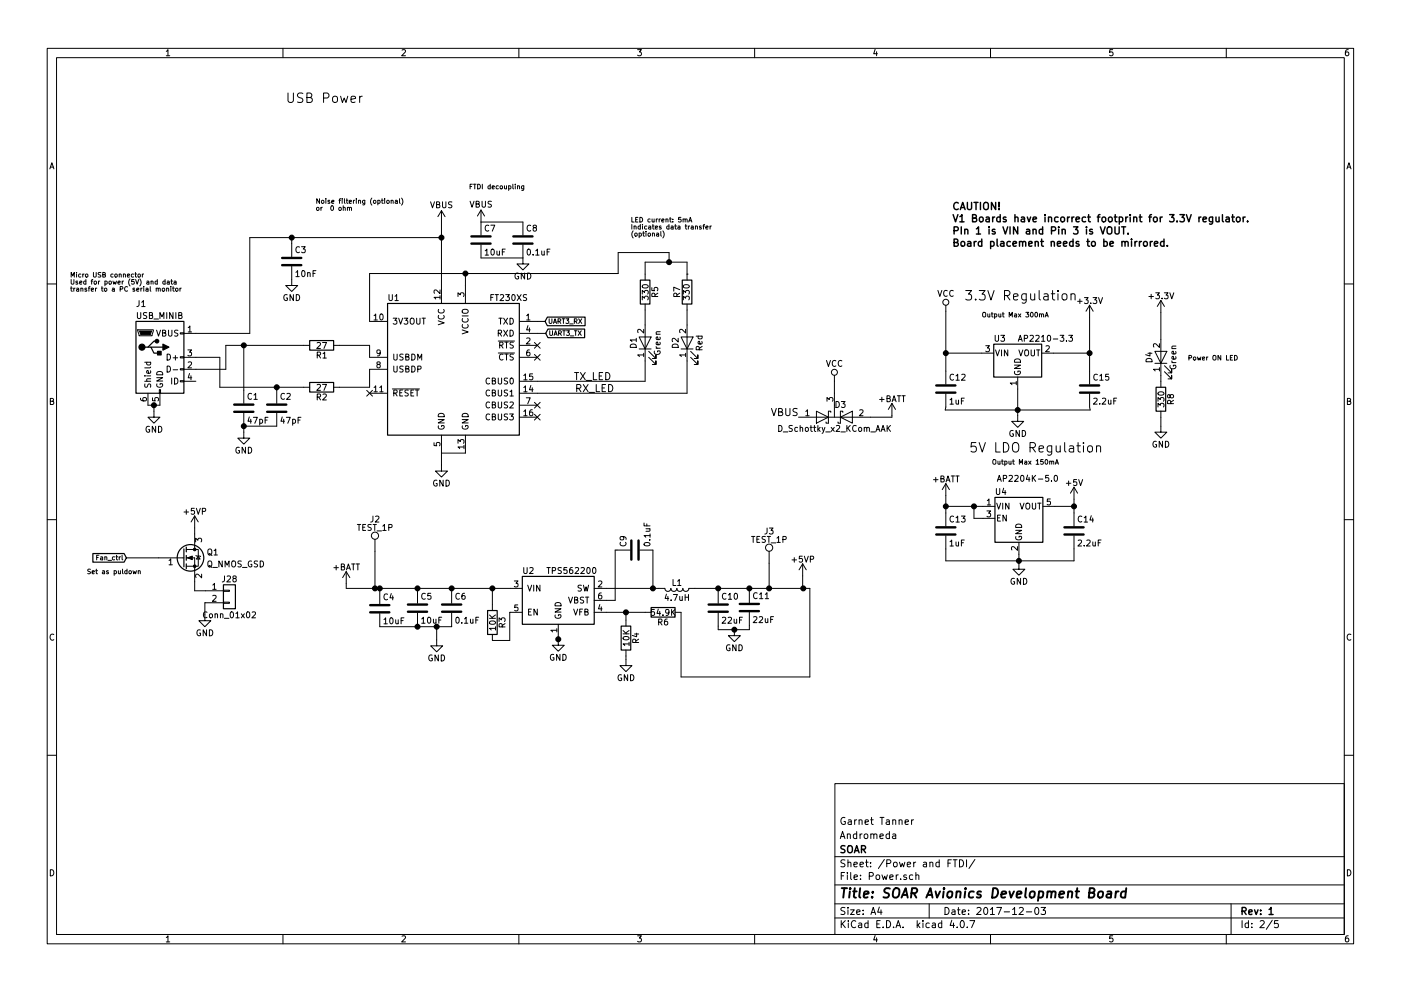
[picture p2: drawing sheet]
EESchema Schematic File Version 2
LIBS:power
LIBS:device
LIBS:switches
LIBS:relays
LIBS:motors
LIBS:transistors
LIBS:conn
LIBS:linear
LIBS:regul
LIBS:74xx
LIBS:cmos4000
LIBS:adc-dac
LIBS:memory
LIBS:xilinx
LIBS:microcontrollers
LIBS:dsp
LIBS:microchip
LIBS:analog_switches
LIBS:motorola
LIBS:texas
LIBS:intel
LIBS:audio
LIBS:interface
LIBS:digital-audio
LIBS:philips
LIBS:display
LIBS:cypress
LIBS:siliconi
LIBS:opto
LIBS:atmel
LIBS:contrib
LIBS:valves
LIBS:mechanical
LIBS:AndromedaV2-cache
EELAYER 25 0
EELAYER END
$Descr A4 11693 8268
encoding utf-8
Sheet 2 5
Title "SOAR Avionics Development Board"
Date "2017-12-03"
Rev "1"
Comp "SOAR"
Comment1 "Andromeda"
Comment2 "Garnet Tanner"
Comment3 ""
Comment4 ""
$EndDescr
$Comp
L USB_MINIB J1
U 1 1
P 1335 2975
F 0 "J1" H 1135 3425 50  0000 L CNN
F 1 "USB_MINIB" H 1135 3325 50  0000 L CNN
F 2 "SOAR_Kicad_Library:USB-Mini-B" H 1485 2925 50  0001 C CNN
F 3 "http://files.edac.net/690-005-299-043.pdf" H 1485 2925 50  0001 C CNN
F 4 "690-005-299-043" H 1335 2975 60  0001 C CNN "Digikey"
	1    1335 2975
	1    0    0    -1  
$EndComp
$Comp
L C C7
U 1 1
P 4015 1995
F 0 "C7" H 4040 2095 50  0000 L CNN
F 1 "10uF" H 4040 1895 50  0000 L CNN
F 2 "Capacitors_SMD:C_0603" H 4053 1845 50  0001 C CNN
F 3 "" H 4015 1995 50  0001 C CNN
	1    4015 1995
	1    0    0    -1  
$EndComp
$Comp
L C C8
U 1 1
P 4365 1995
F 0 "C8" H 4390 2095 50  0000 L CNN
F 1 "0.1uF" H 4390 1895 50  0000 L CNN
F 2 "Capacitors_SMD:C_0603" H 4403 1845 50  0001 C CNN
F 3 "" H 4365 1995 50  0001 C CNN
	1    4365 1995
	1    0    0    -1  
$EndComp
$Comp
L GND #PWR01
U 1 1
P 4365 2145
F 0 "#PWR01" H 4365 1895 50  0001 C CNN
F 1 "GND" H 4365 1995 50  0000 C CNN
F 2 "" H 4365 2145 50  0001 C CNN
F 3 "" H 4365 2145 50  0001 C CNN
	1    4365 2145
	1    0    0    -1  
$EndComp
$Comp
L GND #PWR02
U 1 1
P 1285 3425
F 0 "#PWR02" H 1285 3175 50  0001 C CNN
F 1 "GND" H 1285 3275 50  0000 C CNN
F 2 "" H 1285 3425 50  0001 C CNN
F 3 "" H 1285 3425 50  0001 C CNN
	1    1285 3425
	1    0    0    -1  
$EndComp
$Comp
L GND #PWR03
U 1 1
P 3685 3875
F 0 "#PWR03" H 3685 3625 50  0001 C CNN
F 1 "GND" H 3685 3725 50  0000 C CNN
F 2 "" H 3685 3875 50  0001 C CNN
F 3 "" H 3685 3875 50  0001 C CNN
	1    3685 3875
	1    0    0    -1  
$EndComp
$Comp
L LED D1
U 1 1
P 5385 2855
F 0 "D1" H 5385 2955 50  0000 C CNN
F 1 "Green" H 5385 2755 50  0000 C CNN
F 2 "LED_SMD:LED_0805_2012Metric" H 5385 2855 50  0001 C CNN
F 3 "http://www.osram-os.com/Graphics/XPic9/00078860_0.pdf" H 5385 2855 50  0001 C CNN
F 4 "LG R971-KN-1" H 5385 2855 60  0001 C CNN "Digikey"
	1    5385 2855
	0    -1   -1   0   
$EndComp
$Comp
L R R5
U 1 1
P 5385 2430
F 0 "R5" V 5465 2430 50  0000 C CNN
F 1 "330" V 5385 2430 50  0000 C CNN
F 2 "Resistors_SMD:R_0603" V 5315 2430 50  0001 C CNN
F 3 "" H 5385 2430 50  0001 C CNN
	1    5385 2430
	1    0    0    -1  
$EndComp
$Comp
L R R7
U 1 1
P 5735 2430
F 0 "R7" V 5815 2430 50  0000 C CNN
F 1 "330" V 5735 2430 50  0000 C CNN
F 2 "Resistors_SMD:R_0603" V 5665 2430 50  0001 C CNN
F 3 "" H 5735 2430 50  0001 C CNN
	1    5735 2430
	-1   0    0    1   
$EndComp
Text Label 4790 3175 0    60   ~ 0
TX_LED
$Comp
L C C12
U 1 1
P 7895 3240
F 0 "C12" H 7920 3340 50  0000 L CNN
F 1 "1uF" H 7920 3140 50  0000 L CNN
F 2 "Capacitors_SMD:C_0603" H 7933 3090 50  0001 C CNN
F 3 "" H 7895 3240 50  0001 C CNN
	1    7895 3240
	1    0    0    -1  
$EndComp
$Comp
L C C15
U 1 1
P 9095 3240
F 0 "C15" H 9120 3340 50  0000 L CNN
F 1 "2.2uF" H 9120 3140 50  0000 L CNN
F 2 "Capacitors_SMD:C_0603" H 9133 3090 50  0001 C CNN
F 3 "" H 9095 3240 50  0001 C CNN
	1    9095 3240
	1    0    0    -1  
$EndComp
$Comp
L +3.3V #PWR04
U 1 1
P 9095 2640
F 0 "#PWR04" H 9095 2490 50  0001 C CNN
F 1 "+3.3V" H 9095 2780 50  0000 C CNN
F 2 "" H 9095 2640 50  0001 C CNN
F 3 "" H 9095 2640 50  0001 C CNN
	1    9095 2640
	1    0    0    -1  
$EndComp
Text Notes 8195 2640 0    39   ~ 0
Output Max 300mA
$Comp
L VBUS #PWR05
U 1 1
P 4015 1845
F 0 "#PWR05" H 4015 1695 50  0001 C CNN
F 1 "VBUS" H 4015 1995 50  0000 C CNN
F 2 "" H 4015 1845 50  0001 C CNN
F 3 "" H 4015 1845 50  0001 C CNN
	1    4015 1845
	1    0    0    -1  
$EndComp
Text GLabel 4555 2775 2    39   Input ~ 0
UART3_TX
$Comp
L LED D2
U 1 1
P 5735 2855
F 0 "D2" H 5735 2955 50  0000 C CNN
F 1 "Red" H 5735 2755 50  0000 C CNN
F 2 "LED_SMD:LED_0805_2012Metric" H 5735 2855 50  0001 C CNN
F 3 "http://www.osram-os.com/Graphics/XPic8/00078896_0.pdf" H 5735 2855 50  0001 C CNN
F 4 "475-1278-1-ND" H 5735 2855 60  0001 C CNN "Digikey"
	1    5735 2855
	0    -1   -1   0   
$EndComp
$Comp
L LED D4
U 1 1
P 9690 2975
F 0 "D4" H 9690 3075 50  0000 C CNN
F 1 "Green" H 9690 2875 50  0000 C CNN
F 2 "LED_SMD:LED_0805_2012Metric" H 9690 2975 50  0001 C CNN
F 3 "" H 9690 2975 50  0001 C CNN
F 4 "LG R971-KN-1" H 9690 2975 60  0001 C CNN "Digikey"
	1    9690 2975
	0    -1   -1   0   
$EndComp
$Comp
L +3.3V #PWR06
U 1 1
P 9690 2600
F 0 "#PWR06" H 9690 2450 50  0001 C CNN
F 1 "+3.3V" H 9690 2740 50  0000 C CNN
F 2 "" H 9690 2600 50  0001 C CNN
F 3 "" H 9690 2600 50  0001 C CNN
	1    9690 2600
	1    0    0    -1  
$EndComp
$Comp
L GND #PWR07
U 1 1
P 9690 3550
F 0 "#PWR07" H 9690 3300 50  0001 C CNN
F 1 "GND" H 9690 3400 50  0000 C CNN
F 2 "" H 9690 3550 50  0001 C CNN
F 3 "" H 9690 3550 50  0001 C CNN
	1    9690 3550
	1    0    0    -1  
$EndComp
$Comp
L R R8
U 1 1
P 9690 3325
F 0 "R8" V 9770 3325 50  0000 C CNN
F 1 "330" V 9690 3325 50  0000 C CNN
F 2 "Resistors_SMD:R_0603" V 9620 3325 50  0001 C CNN
F 3 "" H 9690 3325 50  0001 C CNN
	1    9690 3325
	1    0    0    -1  
$EndComp
Text Notes 9915 3000 0    39   ~ 0
Power ON LED
Text Notes 5265 1965 0    39   ~ 0
LED current: 5mA\nIndicates data transfer\n(optional)
$Comp
L GND #PWR08
U 1 1
P 2435 2325
F 0 "#PWR08" H 2435 2075 50  0001 C CNN
F 1 "GND" H 2435 2175 50  0000 C CNN
F 2 "" H 2435 2325 50  0001 C CNN
F 3 "" H 2435 2325 50  0001 C CNN
	1    2435 2325
	1    0    0    -1  
$EndComp
NoConn ~ 3085 3275
NoConn ~ 4485 2875
NoConn ~ 4485 2975
NoConn ~ 4485 3375
NoConn ~ 4485 3475
Text Notes 585  2425 0    39   ~ 0
Micro USB connector\nUsed for power (5V) and data \ntransfer to a PC serial monitor
Text Notes 2635 1750 0    39   ~ 0
Noise filtering (optional)\nor  0 ohm\n
Text Notes 3915 1570 0    39   ~ 0
FTDI decoupling
Text Notes 2385 850  0    79   ~ 0
USB Power
Text Notes 8050 2500 0    79   ~ 0
3.3V Regulation
$Comp
L GND #PWR09
U 1 1
P 8495 3460
F 0 "#PWR09" H 8495 3210 50  0001 C CNN
F 1 "GND" H 8495 3310 50  0000 C CNN
F 2 "" H 8495 3460 50  0001 C CNN
F 3 "" H 8495 3460 50  0001 C CNN
	1    8495 3460
	1    0    0    -1  
$EndComp
Text Notes 8090 3770 0    79   ~ 0
5V LDO Regulation
$Comp
L VBUS #PWR010
U 1 1
P 3685 1850
F 0 "#PWR010" H 3685 1700 50  0001 C CNN
F 1 "VBUS" H 3685 2000 50  0000 C CNN
F 2 "" H 3685 1850 50  0001 C CNN
F 3 "" H 3685 1850 50  0001 C CNN
	1    3685 1850
	1    0    0    -1  
$EndComp
Text Notes 7950 2050 0    60   ~ 12
CAUTION!\nV1 Boards have incorrect footprint for 3.3V regulator. \nPIn 1 is VIN and Pin 3 is VOUT.\nBoard placement needs to be mirrored.
$Comp
L R R2
U 1 1
P 2685 3225
F 0 "R2" V 2765 3225 50  0000 C CNN
F 1 "27" V 2685 3225 50  0000 C CNN
F 2 "Resistors_SMD:R_0603" V 2615 3225 50  0001 C CNN
F 3 "" H 2685 3225 50  0001 C CNN
	1    2685 3225
	0    1    1    0   
$EndComp
$Comp
L GND #PWR011
U 1 1
P 2035 3600
F 0 "#PWR011" H 2035 3350 50  0001 C CNN
F 1 "GND" H 2035 3450 50  0000 C CNN
F 2 "" H 2035 3600 50  0001 C CNN
F 3 "" H 2035 3600 50  0001 C CNN
	1    2035 3600
	1    0    0    -1  
$EndComp
$Comp
L C C2
U 1 1
P 2310 3400
F 0 "C2" H 2335 3500 50  0000 L CNN
F 1 "47pF" H 2335 3300 50  0000 L CNN
F 2 "Capacitors_SMD:C_0603" H 2348 3250 50  0001 C CNN
F 3 "" H 2310 3400 50  0001 C CNN
	1    2310 3400
	1    0    0    -1  
$EndComp
$Comp
L R R1
U 1 1
P 2685 2875
F 0 "R1" V 2765 2875 50  0000 C CNN
F 1 "27" V 2685 2875 50  0000 C CNN
F 2 "Resistors_SMD:R_0603" V 2615 2875 50  0001 C CNN
F 3 "" H 2685 2875 50  0001 C CNN
	1    2685 2875
	0    1    1    0   
$EndComp
$Comp
L FT230XS U1
U 1 1
P 3785 3075
F 0 "U1" H 3235 3675 50  0000 L CNN
F 1 "FT230XS" H 4085 3675 50  0000 L CNN
F 2 "Package_SO:SSOP-16_3.9x4.9mm_P0.635mm" H 3785 3075 50  0001 C CNN
F 3 "http://www.ftdichip.com/Support/Documents/DataSheets/ICs/DS_FT230X.pdf" H 3785 3075 50  0001 C CNN
F 4 "768-1135-1-ND" H 3785 3075 60  0001 C CNN "Digikey"
	1    3785 3075
	1    0    0    -1  
$EndComp
$Comp
L C C1
U 1 1
P 2035 3400
F 0 "C1" H 2060 3500 50  0000 L CNN
F 1 "47pF" H 2060 3300 50  0000 L CNN
F 2 "Capacitors_SMD:C_0603" H 2073 3250 50  0001 C CNN
F 3 "" H 2035 3400 50  0001 C CNN
	1    2035 3400
	1    0    0    -1  
$EndComp
$Comp
L C C3
U 1 1
P 2435 2175
F 0 "C3" H 2460 2275 50  0000 L CNN
F 1 "10nF" H 2460 2075 50  0000 L CNN
F 2 "Capacitors_SMD:C_0603" H 2473 2025 50  0001 C CNN
F 3 "" H 2435 2175 50  0001 C CNN
	1    2435 2175
	1    0    0    -1  
$EndComp
Text GLabel 4550 2675 2    39   Input ~ 0
UART3_RX
$Comp
L AP2204K-5.0 U4
U 1 1
P 8505 4320
F 0 "U4" H 8305 4545 50  0000 L CNN
F 1 "AP2204K-5.0" H 8320 4655 50  0000 L CNN
F 2 "Package_TO_SOT_SMD:SOT-23-5" H 8505 4645 50  0001 C CNN
F 3 "" H 8505 4420 50  0001 C CNN
	1    8505 4320
	1    0    0    -1  
$EndComp
Text Label 6665 3475 2    60   ~ 0
VBUS
$Comp
L D_Schottky_x2_KCom_AAK D3
U 1 1
P 6965 3475
F 0 "D3" H 7015 3375 50  0000 C CNN
F 1 "D_Schottky_x2_KCom_AAK" H 6965 3575 50  0000 C CNN
F 2 "Package_TO_SOT_SMD:SOT-23" H 6965 3475 50  0001 C CNN
F 3 "https://assets.nexperia.com/documents/data-sheet/PMEG2005CT.pdf" H 6965 3475 50  0001 C CNN
F 4 "1727-5188-1-ND" H 6965 3475 60  0001 C CNN "Digikey"
	1    6965 3475
	1    0    0    1   
$EndComp
$Comp
L +BATT #PWR012
U 1 1
P 7445 3460
F 0 "#PWR012" H 7445 3310 50  0001 C CNN
F 1 "+BATT" H 7445 3600 50  0000 C CNN
F 2 "" H 7445 3460 50  0001 C CNN
F 3 "" H 7445 3460 50  0001 C CNN
	1    7445 3460
	1    0    0    -1  
$EndComp
$Comp
L VCC #PWR013
U 1 1
P 6965 3175
F 0 "#PWR013" H 6965 3025 50  0001 C CNN
F 1 "VCC" H 6965 3325 50  0000 C CNN
F 2 "" H 6965 3175 50  0001 C CNN
F 3 "" H 6965 3175 50  0001 C CNN
	1    6965 3175
	1    0    0    -1  
$EndComp
$Comp
L C C13
U 1 1
P 7895 4425
F 0 "C13" H 7920 4525 50  0000 L CNN
F 1 "1uF" H 7920 4325 50  0000 L CNN
F 2 "Capacitors_SMD:C_0603" H 7933 4275 50  0001 C CNN
F 3 "" H 7895 4425 50  0001 C CNN
	1    7895 4425
	1    0    0    -1  
$EndComp
$Comp
L C C14
U 1 1
P 8965 4425
F 0 "C14" H 8990 4525 50  0000 L CNN
F 1 "2.2uF" H 8990 4325 50  0000 L CNN
F 2 "Capacitors_SMD:C_0603" H 9003 4275 50  0001 C CNN
F 3 "" H 8965 4425 50  0001 C CNN
	1    8965 4425
	1    0    0    -1  
$EndComp
$Comp
L GND #PWR014
U 1 1
P 8505 4695
F 0 "#PWR014" H 8505 4445 50  0001 C CNN
F 1 "GND" H 8505 4545 50  0000 C CNN
F 2 "" H 8505 4695 50  0001 C CNN
F 3 "" H 8505 4695 50  0001 C CNN
	1    8505 4695
	1    0    0    -1  
$EndComp
Text Notes 8280 3870 0    39   ~ 0
Output Max 150mA
$Comp
L +5V #PWR015
U 1 1
P 8965 4160
F 0 "#PWR015" H 8965 4010 50  0001 C CNN
F 1 "+5V" H 8965 4300 50  0000 C CNN
F 2 "" H 8965 4160 50  0001 C CNN
F 3 "" H 8965 4160 50  0001 C CNN
	1    8965 4160
	1    0    0    -1  
$EndComp
$Comp
L TPS562200 U2
U 1 1
P 4660 5005
F 0 "U2" H 4360 5255 50  0000 L CNN
F 1 "TPS562200" H 4560 5255 50  0000 L CNN
F 2 "Package_TO_SOT_SMD:SOT-23-6" H 5060 5255 50  0001 L CNN
F 3 "http://www.ti.com/lit/ds/symlink/tps562208.pdf" H 4660 5005 50  0001 C CNN
	1    4660 5005
	1    0    0    -1  
$EndComp
$Comp
L R R4
U 1 1
P 5225 5320
F 0 "R4" V 5305 5320 50  0000 C CNN
F 1 "10K" V 5225 5320 50  0000 C CNN
F 2 "Resistors_SMD:R_0603" V 5155 5320 50  0001 C CNN
F 3 "" H 5225 5320 50  0001 C CNN
	1    5225 5320
	1    0    0    -1  
$EndComp
$Comp
L R R6
U 1 1
P 5535 5105
F 0 "R6" V 5615 5105 50  0000 C CNN
F 1 "54.9K" V 5535 5105 50  0000 C CNN
F 2 "Resistors_SMD:R_0603" V 5465 5105 50  0001 C CNN
F 3 "" H 5535 5105 50  0001 C CNN
	1    5535 5105
	0    1    1    0   
$EndComp
$Comp
L L L1
U 1 1
P 5650 4905
F 0 "L1" V 5600 4905 50  0000 C CNN
F 1 "4.7uH" V 5725 4905 50  0000 C CNN
F 2 "SOAR_Kicad_Library:L_1008" H 5650 4905 50  0001 C CNN
F 3 "" H 5650 4905 50  0001 C CNN
	1    5650 4905
	0    1    1    0   
$EndComp
$Comp
L C C10
U 1 1
P 5995 5070
F 0 "C10" H 6020 5170 50  0000 L CNN
F 1 "22uF" H 6020 4970 50  0000 L CNN
F 2 "Capacitors_SMD:C_0603" H 6033 4920 50  0001 C CNN
F 3 "" H 5995 5070 50  0001 C CNN
	1    5995 5070
	1    0    0    -1  
$EndComp
$Comp
L C C11
U 1 1
P 6255 5065
F 0 "C11" H 6280 5165 50  0000 L CNN
F 1 "22uF" H 6280 4965 50  0000 L CNN
F 2 "Capacitors_SMD:C_0603" H 6293 4915 50  0001 C CNN
F 3 "" H 6255 5065 50  0001 C CNN
	1    6255 5065
	1    0    0    -1  
$EndComp
$Comp
L C C4
U 1 1
P 3170 5075
F 0 "C4" H 3195 5175 50  0000 L CNN
F 1 "10uF" H 3195 4975 50  0000 L CNN
F 2 "Capacitors_SMD:C_0603" H 3208 4925 50  0001 C CNN
F 3 "" H 3170 5075 50  0001 C CNN
	1    3170 5075
	1    0    0    -1  
$EndComp
$Comp
L C C5
U 1 1
P 3485 5070
F 0 "C5" H 3510 5170 50  0000 L CNN
F 1 "10uF" H 3510 4970 50  0000 L CNN
F 2 "Capacitors_SMD:C_0603" H 3523 4920 50  0001 C CNN
F 3 "" H 3485 5070 50  0001 C CNN
	1    3485 5070
	1    0    0    -1  
$EndComp
$Comp
L C C6
U 1 1
P 3770 5070
F 0 "C6" H 3795 5170 50  0000 L CNN
F 1 "0.1uF" H 3795 4970 50  0000 L CNN
F 2 "Capacitors_SMD:C_0603" H 3808 4920 50  0001 C CNN
F 3 "" H 3770 5070 50  0001 C CNN
	1    3770 5070
	1    0    0    -1  
$EndComp
$Comp
L C C9
U 1 1
P 5300 4585
F 0 "C9" H 5325 4685 50  0000 L CNN
F 1 "0.1uF" H 5325 4485 50  0000 L CNN
F 2 "Capacitors_SMD:C_0603" H 5338 4435 50  0001 C CNN
F 3 "" H 5300 4585 50  0001 C CNN
	1    5300 4585
	0    -1   -1   0   
$EndComp
Wire Wire Line
	5735 2280 5735 2280
Wire Wire Line
	1235 3375 1335 3375
Wire Wire Line
	5385 3175 4485 3175
Wire Wire Line
	4485 2775 4555 2775
Connection ~ 1285 3375
Wire Wire Line
	1285 3425 1285 3375
Wire Wire Line
	3685 3875 3685 3775
Wire Wire Line
	2085 2775 2085 1975
Wire Wire Line
	1635 2775 2085 2775
Connection ~ 3685 1975
Wire Wire Line
	7890 3415 9100 3415
Connection ~ 9095 2940
Wire Wire Line
	9095 2640 9095 3090
Wire Wire Line
	7895 2590 7895 3090
Connection ~ 8495 3415
Wire Wire Line
	7895 3390 7890 3415
Wire Wire Line
	8795 2940 9095 2940
Wire Wire Line
	7895 2940 8195 2940
Connection ~ 7895 2940
Wire Wire Line
	9100 3415 9095 3390
Wire Wire Line
	3085 2275 3085 2675
Wire Wire Line
	3085 3225 3085 3075
Wire Wire Line
	3685 3775 3885 3775
Wire Wire Line
	3885 2375 3885 2275
Wire Wire Line
	5385 2580 5385 2705
Wire Wire Line
	5735 2580 5735 2705
Wire Wire Line
	5385 3005 5385 3175
Wire Wire Line
	5385 2180 5735 2180
Wire Wire Line
	5385 2180 5385 2280
Wire Wire Line
	5735 2180 5735 2280
Wire Wire Line
	1635 2975 1835 2975
Wire Wire Line
	1835 2975 1835 3225
Wire Wire Line
	1635 3075 1885 3075
Wire Wire Line
	1885 3075 1885 2875
Wire Wire Line
	3085 2875 3085 2975
Wire Wire Line
	2310 3550 2035 3550
Connection ~ 2035 3550
Wire Wire Line
	2035 3550 2035 3600
Wire Wire Line
	9690 2600 9690 2825
Wire Wire Line
	9690 3475 9690 3550
Wire Wire Line
	9690 3125 9690 3175
Wire Wire Line
	2435 1975 2435 2025
Connection ~ 2435 1975
Wire Wire Line
	2085 1975 3685 1975
Wire Wire Line
	3085 2875 2835 2875
Wire Wire Line
	1885 2875 2535 2875
Wire Wire Line
	2035 3250 2035 2875
Connection ~ 2035 2875
Wire Wire Line
	2310 3250 2310 3225
Connection ~ 2310 3225
Wire Wire Line
	4015 2145 4365 2145
Wire Wire Line
	4015 1845 4365 1845
Wire Wire Line
	8495 3240 8495 3460
Wire Wire Line
	3085 2275 5160 2275
Wire Wire Line
	3685 1850 3685 2375
Connection ~ 5585 2180
Wire Wire Line
	2835 3225 3085 3225
Wire Wire Line
	1835 3225 2535 3225
Wire Wire Line
	4485 2675 4550 2675
Wire Wire Line
	6965 3175 6965 3275
Wire Wire Line
	7265 3475 7445 3475
Wire Wire Line
	7445 3475 7445 3460
Wire Wire Line
	7895 4130 7895 4225
Wire Wire Line
	7895 4220 8205 4220
Wire Wire Line
	7895 4220 7895 4275
Connection ~ 7895 4220
Wire Wire Line
	8205 4320 8130 4320
Wire Wire Line
	8130 4320 8130 4220
Connection ~ 8130 4220
Wire Wire Line
	8805 4220 8965 4220
Wire Wire Line
	8965 4160 8965 4275
Wire Wire Line
	8505 4620 8505 4695
Wire Wire Line
	8965 4675 8965 4575
Wire Wire Line
	7895 4675 8965 4675
Connection ~ 8505 4675
Wire Wire Line
	7895 4575 7895 4675
Connection ~ 8965 4220
Wire Wire Line
	5060 5105 5385 5105
Wire Wire Line
	5225 5170 5225 5105
Connection ~ 5225 5105
Wire Wire Line
	5060 4905 5500 4905
Wire Wire Line
	5800 4905 6760 4905
Wire Wire Line
	5995 4905 5995 4920
Wire Wire Line
	6255 4905 6255 4915
Connection ~ 5995 4905
Wire Wire Line
	2890 4905 4260 4905
Wire Wire Line
	3170 4905 3170 4925
Wire Wire Line
	3485 4920 3485 4905
Connection ~ 3485 4905
Wire Wire Line
	3770 4920 3770 4905
Connection ~ 3770 4905
Wire Wire Line
	5060 5005 5135 5005
Wire Wire Line
	5135 5005 5135 4585
Wire Wire Line
	5135 4585 5150 4585
Wire Wire Line
	5450 4585 5450 4905
Connection ~ 5450 4905
$Comp
L R R3
U 1 1
P 4110 5190
F 0 "R3" V 4190 5190 50  0000 C CNN
F 1 "10K" V 4110 5190 50  0000 C CNN
F 2 "Resistors_SMD:R_0603" V 4040 5190 50  0001 C CNN
F 3 "" H 4110 5190 50  0001 C CNN
	1    4110 5190
	1    0    0    -1  
$EndComp
Wire Wire Line
	4255 5340 4110 5340
Wire Wire Line
	4110 5040 4110 4905
Connection ~ 4110 4905
$Comp
L GND #PWR016
U 1 1
P 3645 5335
F 0 "#PWR016" H 3645 5085 50  0001 C CNN
F 1 "GND" H 3645 5185 50  0000 C CNN
F 2 "" H 3645 5335 50  0001 C CNN
F 3 "" H 3645 5335 50  0001 C CNN
	1    3645 5335
	1    0    0    -1  
$EndComp
Wire Wire Line
	3170 5225 3770 5225
Wire Wire Line
	3485 5225 3485 5220
Wire Wire Line
	3770 5225 3770 5220
Connection ~ 3485 5225
Wire Wire Line
	3645 5335 3645 5225
Connection ~ 3645 5225
$Comp
L GND #PWR017
U 1 1
P 5225 5500
F 0 "#PWR017" H 5225 5250 50  0001 C CNN
F 1 "GND" H 5225 5350 50  0000 C CNN
F 2 "" H 5225 5500 50  0001 C CNN
F 3 "" H 5225 5500 50  0001 C CNN
	1    5225 5500
	1    0    0    -1  
$EndComp
Wire Wire Line
	5225 5470 5225 5500
Wire Wire Line
	5685 5105 5685 5645
Wire Wire Line
	5685 5645 6760 5645
Wire Wire Line
	6760 5645 6760 4905
Connection ~ 6255 4905
$Comp
L GND #PWR018
U 1 1
P 6130 5250
F 0 "#PWR018" H 6130 5000 50  0001 C CNN
F 1 "GND" H 6130 5100 50  0000 C CNN
F 2 "" H 6130 5250 50  0001 C CNN
F 3 "" H 6130 5250 50  0001 C CNN
	1    6130 5250
	1    0    0    -1  
$EndComp
Wire Wire Line
	5995 5220 5995 5250
Wire Wire Line
	5995 5250 6255 5250
Wire Wire Line
	6255 5250 6255 5215
Connection ~ 6130 5250
Wire Wire Line
	5735 3275 4485 3275
Wire Wire Line
	5735 3005 5735 3275
Text Label 4800 3275 0    60   ~ 0
RX_LED
$Comp
L AP2210-3.3 U3
U 1 1
P 8495 2940
F 0 "U3" H 8295 3065 50  0000 L CNN
F 1 "AP2210-3.3" H 8495 3065 50  0000 L CNN
F 2 "Package_TO_SOT_SMD:SOT-23" H 8495 3165 50  0001 C CNN
F 3 "" H 8495 2940 50  0001 C CNN
	1    8495 2940
	1    0    0    -1  
$EndComp
$Comp
L +BATT #PWR019
U 1 1
P 2890 4865
F 0 "#PWR019" H 2890 4715 50  0001 C CNN
F 1 "+BATT" H 2890 5005 50  0000 C CNN
F 2 "" H 2890 4865 50  0001 C CNN
F 3 "" H 2890 4865 50  0001 C CNN
	1    2890 4865
	1    0    0    -1  
$EndComp
Wire Wire Line
	2890 4905 2890 4865
Connection ~ 3170 4905
$Comp
L VCC #PWR020
U 1 1
P 7895 2590
F 0 "#PWR020" H 7895 2440 50  0001 C CNN
F 1 "VCC" H 7895 2740 50  0000 C CNN
F 2 "" H 7895 2590 50  0001 C CNN
F 3 "" H 7895 2590 50  0001 C CNN
	1    7895 2590
	1    0    0    -1  
$EndComp
$Comp
L TEST_1P J2
U 1 1
P 3130 4595
F 0 "J2" H 3130 4865 50  0000 C CNN
F 1 "TEST_1P" H 3130 4795 50  0000 C CNN
F 2 "Connectors_TestPoints:Test_Point_Pad_d1.5mm" H 3330 4595 50  0001 C CNN
F 3 "" H 3330 4595 50  0001 C CNN
	1    3130 4595
	1    0    0    -1  
$EndComp
Wire Wire Line
	3130 4595 3130 4905
Connection ~ 3130 4905
$Comp
L +5VP #PWR021
U 1 1
P 6700 4800
F 0 "#PWR021" H 6700 4650 50  0001 C CNN
F 1 "+5VP" H 6700 4940 50  0000 C CNN
F 2 "" H 6700 4800 50  0001 C CNN
F 3 "" H 6700 4800 50  0001 C CNN
	1    6700 4800
	1    0    0    -1  
$EndComp
Wire Wire Line
	6700 4800 6700 4905
Wire Wire Line
	6700 4905 6705 4905
Connection ~ 6705 4905
$Comp
L TEST_1P J3
U 1 1
P 6420 4695
F 0 "J3" H 6420 4965 50  0000 C CNN
F 1 "TEST_1P" H 6420 4895 50  0000 C CNN
F 2 "Connectors_TestPoints:Test_Point_Pad_d1.5mm" H 6620 4695 50  0001 C CNN
F 3 "" H 6620 4695 50  0001 C CNN
	1    6420 4695
	1    0    0    -1  
$EndComp
Wire Wire Line
	6420 4695 6420 4905
Connection ~ 6420 4905
$Comp
L GND #PWR022
U 1 1
P 4660 5330
F 0 "#PWR022" H 4660 5080 50  0001 C CNN
F 1 "GND" H 4660 5180 50  0000 C CNN
F 2 "" H 4660 5330 50  0001 C CNN
F 3 "" H 4660 5330 50  0001 C CNN
	1    4660 5330
	1    0    0    -1  
$EndComp
Wire Wire Line
	4660 5305 4660 5335
Wire Wire Line
	4660 5330 4665 5330
Wire Wire Line
	4665 5330 4665 5335
Wire Wire Line
	4665 5335 4660 5335
Connection ~ 4660 5330
$Comp
L +BATT #PWR023
U 1 1
P 7895 4130
F 0 "#PWR023" H 7895 3980 50  0001 C CNN
F 1 "+BATT" H 7895 4270 50  0000 C CNN
F 2 "" H 7895 4130 50  0001 C CNN
F 3 "" H 7895 4130 50  0001 C CNN
	1    7895 4130
	1    0    0    -1  
$EndComp
Wire Wire Line
	4260 5105 4255 5105
Wire Wire Line
	4255 5105 4255 5340
Wire Wire Line
	5160 2275 5160 2100
Wire Wire Line
	5160 2100 5585 2100
Wire Wire Line
	5585 2100 5585 2175
Connection ~ 3885 2275
$Comp
L +5VP #PWR024
U 1 1
P 1625 4400
F 0 "#PWR024" H 1625 4250 50  0001 C CNN
F 1 "+5VP" H 1625 4540 50  0000 C CNN
F 2 "" H 1625 4400 50  0001 C CNN
F 3 "" H 1625 4400 50  0001 C CNN
	1    1625 4400
	1    0    0    -1  
$EndComp
Wire Wire Line
	1625 4400 1625 4450
$Comp
L Conn_01x02 J28
U 1 1
P 1915 4925
F 0 "J28" H 1915 5025 50  0000 C CNN
F 1 "Conn_01x02" H 1915 4725 50  0000 C CNN
F 2 "SOAR_Kicad_Library:TerminalBlock_5mm_2POS_ED2600" H 1915 4925 50  0001 C CNN
F 3 "" H 1915 4925 50  0001 C CNN
	1    1915 4925
	1    0    0    -1  
$EndComp
Wire Wire Line
	1715 4925 1625 4925
Wire Wire Line
	1625 4925 1625 4850
$Comp
L GND #PWR025
U 1 1
P 1710 5125
F 0 "#PWR025" H 1710 4875 50  0001 C CNN
F 1 "GND" H 1710 4975 50  0000 C CNN
F 2 "" H 1710 5125 50  0001 C CNN
F 3 "" H 1710 5125 50  0001 C CNN
	1    1710 5125
	1    0    0    -1  
$EndComp
Wire Wire Line
	1715 5025 1710 5025
Wire Wire Line
	1710 5025 1710 5125
Text GLabel 1055 4650 0    39   Input ~ 0
Fan_ctrl
Wire Wire Line
	1055 4650 1325 4650
$Comp
L Q_NMOS_GSD Q1
U 1 1
P 1525 4650
F 0 "Q1" H 1725 4700 50  0000 L CNN
F 1 "Q_NMOS_GSD" H 1725 4600 50  0000 L CNN
F 2 "TO_SOT_Packages_SMD:SOT-23" H 1725 4750 50  0001 C CNN
F 3 "" H 1525 4650 50  0001 C CNN
	1    1525 4650
	1    0    0    -1  
$EndComp
Text Notes 725  4785 0    39   ~ 0
Set as puldown
$EndSCHEMATC
